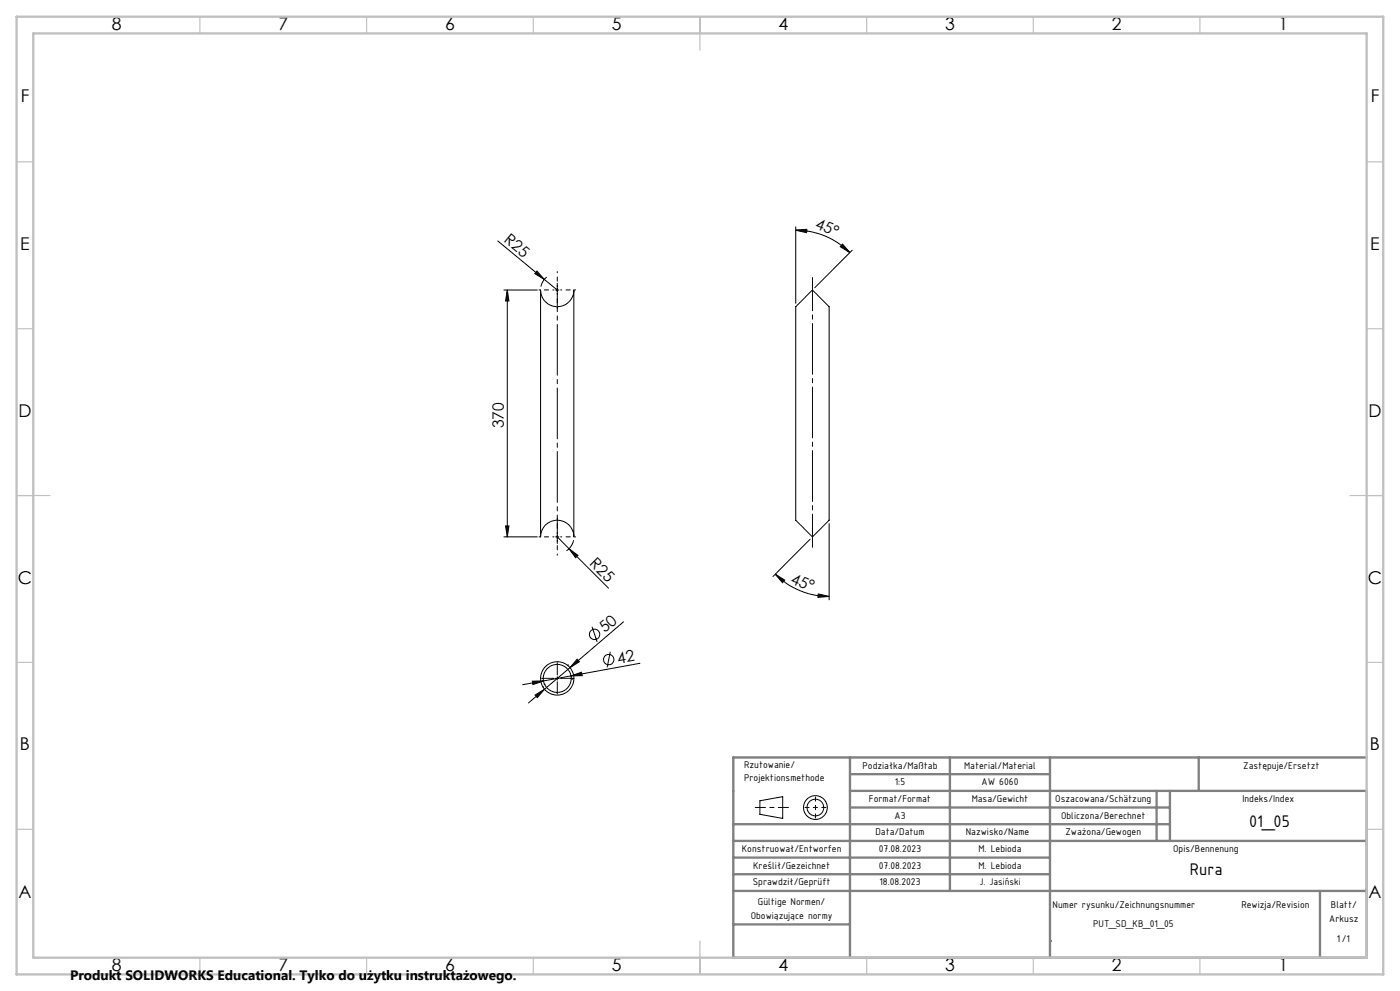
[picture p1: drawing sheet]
<svg xmlns="http://www.w3.org/2000/svg" width="420mm" height="297mm" viewBox="0 0 420 297" stroke-linecap="round" stroke-linejoin="round" font-family="sans-serif">
<g fill="none" stroke="#000" stroke-width=".3">
<path d="M149.3 72.2l14 11.5M238.7 69l3.3-.3v1zM238.7 69a22.8 22.8 0 0 1 16.3 6.7M238.7 68v22.9M252.8 73.2l2.2 2.5-2.9-1.8zM255.7 75l-11.3 11.2M151.2 86.9h10M152.2 86.9v74M152.2 86.9l.5 3.3h-1zM161.1 81.2l2.2 2.5-2.9-1.7zM162.2 86.9a5 5 0 0 0 5 5 5 5 0 0 0 5-5v74a5 5 0 0 0-5-5 5 5 0 0 0-5 5zM163.3 83.7l3.9 3.2"/>
<path d="M164 83l-1.1 1.3-.6 1.6M166.7 86.9h1M167.2 86.4v1M239.2 91.4l4.5-4.5 5 5v64l-5 5-5-5v-64zM151.7 157.6h1l-.5 3.3zM248.7 156.9v22.9M151.2 160.9h10M166.7 160.9h1M167.2 160.4v1M167.2 160.9l3.5 3.6M170.7 164.5l11.9 11.8M170.7 164.5l2.7 1.9-.7 .7z"/>
<path d="M172.1 161.9l-1 2.1-1.2 1.1M232.6 172.1l2.8 1.7-.7 .8zM232.6 172.1a22.8 22.8 0 0 0 16.1 6.6M243 161.6l-11.1 11.2M245.5 178l3.2 .7-3.3 .3zM170.3 199.3h.1M173.1 197.6l.7 .7-2.8 1.8zM177.6 187.9l1.5 4.5M183.1 195.3l-1 4.7M187 186.4l-16 13.7M192 198.8l-28.9 5.3M159.7 204.1h3.4l-3.2 1.1z"/>
<path d="M160.5 208.3l2.9-1.8-2.2 2.6zM162.7 205.8h.1M163.1 204.1l-6.3 1.1M163.2 205.1h.1M163.4 206.5l-4.9 4.2M166.7 203.3h1M167.2 202.8v1M171 200.1l-7.6 6.4M171.3 202.6l3.1-1.1 .3 1zM171.5 203.5h.1M228 240l6.8-1.2v6.5l-6.8-1.3z"/>
<circle cx="178.4" cy="190.1" r="1.56"/>
<circle cx="182.6" cy="197.7" r="1.56"/>
<circle cx="167.2" cy="203.3" r="5"/>
<circle cx="167.2" cy="203.3" r="4.2"/>
<circle cx="244.6" cy="242" r="3.6"/>
<circle cx="244.6" cy="242" r="2.49"/>
</g>
<path d="M166.2 203.3h-3.7M167.2 202.3v-3.7M167.2 204.3v3.7M168.2 203.3h3.7" fill="none" stroke="#000" stroke-width=".3" stroke-dasharray="15.2 1.3 1.3 1.3"/>
<path d="M167.2 84.9v78" fill="none" stroke="#000" stroke-width=".3" stroke-dasharray="15.2 1.3 1.3 1.3" stroke-dashoffset="6.7"/>
<path d="M166.2 86.9h-4.5M167.2 85.9v-4.5M167.2 87.9v4.5M168.2 86.9h4.5M167.2 159.9v-4.5M166.2 160.9h-4.5M167.2 161.9v4.5M168.2 160.9h4.5" fill="none" stroke="#000" stroke-width=".3" stroke-dasharray="15.2 1.3 1.3 1.3" stroke-dashoffset="14.9"/>
<path d="M243.7 83.2v80.8" fill="none" stroke="#000" stroke-width=".3" stroke-dasharray="15.2 1.3 1.3 1.3" stroke-dashoffset="5.3"/>
<path d="M244.6 238.9v6.2M241.5 242h6.3" fill="none" stroke="#000" stroke-width=".3" stroke-dasharray="15.2 1.3 1.3 1.3" stroke-dashoffset="14"/>
<path d="M226.6 242h10" fill="none" stroke="#000" stroke-width=".3" stroke-dasharray="15.2 1.3 1.3 1.3" stroke-dashoffset="12.2"/>
<g fill="none" stroke="#808080" stroke-width=".7">
<path d="M255 227v60M255 232h60M285 227v40M315 227v60M347 237v15M351 237v15M359.6 227v10M410 227h-190v60h190v-50h-155M220 247h131M220 252h190M220 257h95M255 242h96"/>
<path d="M220 262h95M220 267h190M220 277h35M396 267v20M315 282h.1"/>
</g>
<g fill="none" stroke="#c0c0c0" stroke-width=".35">
<path d="M60 5v5M110 5v5M160 5v5M210 5v10M260 5v5M310 5v5M360 5v5M5 48.5h5M410 48.5h5M5 98.5h5M410 98.5h5M5 148.5h10"/>
<path d="M405 148.5h10M5 198.5h5M410 198.5h5M5 248.5h5M410 248.5h5M60 287v5M110 287v5M160 287v5M210 282v10M260 287v5M310 287v5M360 287v5"/>
</g>
<path d="M5 5h410v287h-410zM10 10h400v277h-400z" fill="none" stroke="#c0c0c0" stroke-width=".7"/>
<g fill="#000">
<path d="M161.1 81.2l2.2 2.5-2.9-1.7zM170.7 164.5l2.7 1.9-.7 .7z"/>
<path d="M252.8 73.2l2.2 2.5-2.9-1.8zM238.7 69l3.3-.3v1z"/>
<path d="M152.2 86.9l.5 3.3h-1zM151.7 157.6h1l-.5 3.3z"/>
<path d="M232.6 172.1l2.8 1.7-.7 .8zM245.5 178l3.2 .7-3.3 .3z"/>
<path d="M159.7 204.1h3.4l-3.2 1.1zM171.3 202.6l3.1-1.1 .3 1z"/>
<path d="M160.5 208.3l2.9-1.8-2.2 2.6zM173.1 197.6l.7 .7-2.8 1.8z"/>
</g>
<g font-size="5.4">
<text x="374.7" y="247.8">01_05</text>
<text x="357" y="262.4">Rura</text>
</g>
<g font-size="5.3">
<text x="33.5" y="8.9">8</text>
<text x="83.5" y="8.9">7</text>
<text x="133.5" y="8.9">6</text>
<text x="183.5" y="8.9">5</text>
<text x="233.5" y="8.9">4</text>
<text x="283.5" y="8.9">3</text>
<text x="333.5" y="8.9">2</text>
<text x="383.5" y="8.9">1</text>
<text x="6.2" y="30.7">F</text>
<text x="411.2" y="30.7">F</text>
<text x="6.1" y="74.9">E</text>
<text x="411.1" y="74.9">E</text>
<text x="5.5" y="124.9">D</text>
<text x="410.5" y="124.9">D</text>
<text x="5.3" y="174.9">C</text>
<text x="410.3" y="174.9">C</text>
<text x="6" y="224.9">B</text>
<text x="411" y="224.9">B</text>
<text x="5.5" y="269.2">A</text>
<text x="410.5" y="269.2">A</text>
<text x="33.5" y="290.9">8</text>
<text x="83.5" y="290.9">7</text>
<text x="133.5" y="290.9">6</text>
<text x="183.5" y="290.9">5</text>
<text x="233.5" y="290.9">4</text>
<text x="283.5" y="290.9">3</text>
<text x="333.5" y="290.9">2</text>
<text x="383.5" y="290.9">1</text>
</g>
<g font-size="4.7">
<text x="244.4" y="68.4" transform="rotate(22 244.4 68.4)">45°</text>
<text x="151" y="72.3" transform="rotate(39 151 72.3)">R25</text>
<text x="151.2" y="128.4" transform="rotate(-90 151.2 128.4)">370</text>
<text x="176.7" y="169" transform="rotate(45 176.7 169)">R25</text>
<text x="237" y="174.6" transform="rotate(23 237 174.6)">45°</text>
<text x="181.5" y="189.7" transform="rotate(-40 181.5 189.7)">50</text>
<text x="185.5" y="198.9" transform="rotate(-10 185.5 198.9)">42</text>
</g>
<text font-size="4.1" x="21" y="293.7">Produkt SOLIDWORKS Educational. Tylko do użytku instruktażowego.</text>
<g font-size="3.2">
<text x="223.2" y="230">Rzutowanie/</text>
<text x="258.7" y="230.3">Podziałka/Maßtab</text>
<text x="289.3" y="230.3">Material/Material</text>
<text x="373" y="230.3">Zastępuje/Ersetzt</text>
<text x="223.2" y="234.2">Projektionsmethode</text>
<text x="268.5" y="235.4">1:5</text>
<text x="294.5" y="235.4">AW 6060</text>
<text x="260.7" y="240.4">Format/Format</text>
<text x="268.4" y="245.4">A3</text>
<text x="291.5" y="240.4">Masa/Gewicht</text>
<text x="316.6" y="240.4">Oszacowana/Schätzung</text>
<text x="318.3" y="245.4">Obliczona/Berechnet</text>
<text x="372.7" y="240.4">Indeks/Index</text>
<text x="262.6" y="250.4">Data/Datum</text>
<text x="289.8" y="250.4">Nazwisko/Name</text>
<text x="319.6" y="250.4">Zważona/Gewogen</text>
<text x="222.6" y="255.4">Konstruował/Entworfen</text>
<text x="263.7" y="255.4">07.08.2023</text>
<text x="293.6" y="255.4">M. Lebioda</text>
<text x="351.9" y="255.4">Opis/Bennenung</text>
<text x="225.9" y="260.4">Kreślił/Gezeichnet</text>
<text x="263.7" y="260.4">07.08.2023</text>
<text x="293.6" y="260.4">M. Lebioda</text>
<text x="225.8" y="265.4">Sprawdził/Geprüft</text>
<text x="263.9" y="265.4">18.08.2023</text>
<text x="225.2" y="275.4">Obowiązujące normy</text>
<text x="227.4" y="271.3">Gültige Normen/</text>
<text x="315.8" y="272.1">Numer rysunku/Zeichnungsnummer</text>
<text x="372.4" y="272.1">Rewizja/Revision</text>
<text x="399.3" y="272">Blatt/</text>
<text x="327.9" y="277.9">PUT_SD_KB_01_05</text>
<text x="398.8" y="276.2">Arkusz</text>
<text x="401.1" y="282.2">1/1</text>
</g>
<text font-size="3.1" x="293.8" y="265.3">J. Jasiński</text>
</svg>
